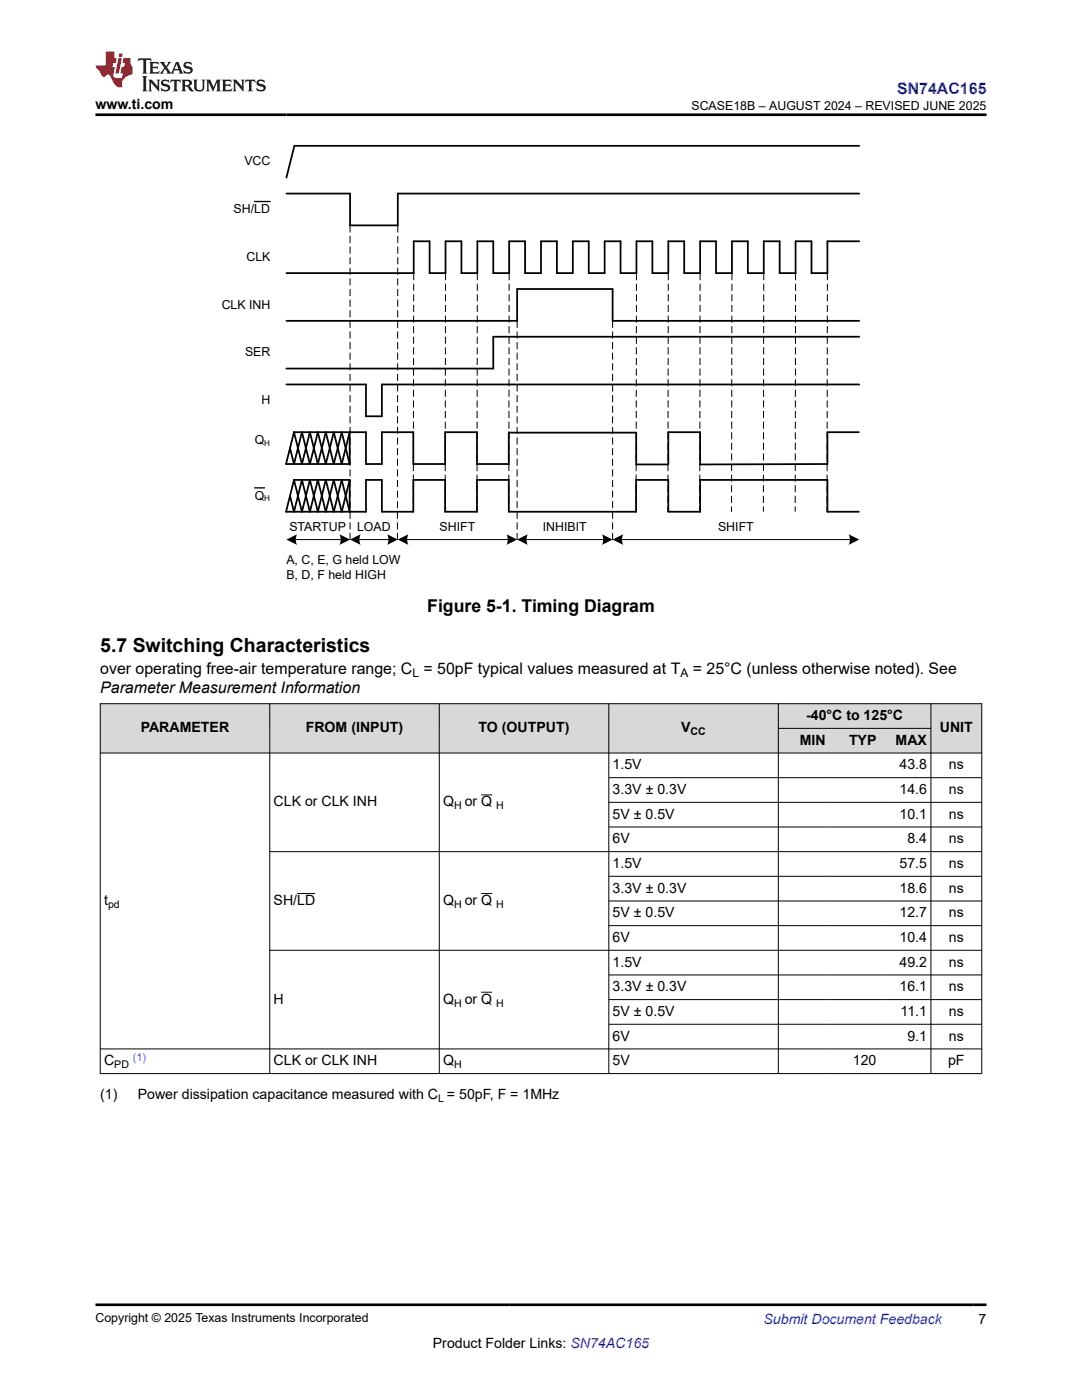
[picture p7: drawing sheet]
<svg xmlns="http://www.w3.org/2000/svg" width="216mm" height="279mm" viewBox="0 0 216 279" stroke-linecap="round" stroke-linejoin="round" font-family="sans-serif">
<g fill="none" stroke="#000" stroke-width=".35">
<path d="M57.2 38.6h12.7v6.4h9.5v-6.4h92.1M171.5 29.1h-112.8l-1.5 6.4M171.5 48.2h-6.4v6.3h-3.2v-6.3h-3.1v6.3h-3.2v-6.3h-3.2v6.3h-3.2v-6.3h-3.1v6.3h-3.2v-6.3h-3.2v6.3h-3.2v-6.3h-3.1v6.3h-3.2v-6.3h-3.2v6.3h-3.2v-6.3h-3.1v6.3h-3.2v-6.3h-3.2v6.3h-3.2v-6.3h-3.1v6.3h-3.2v-6.3h-3.2v6.3h-3.2v-6.3h-3.1v6.3h-3.2v-6.3h-3.2v6.3h-3.2v-6.3h-3.1v6.3h-25.4M57.2 64h46v-6.3h19v6.3h49.3M57.2 76.7h15.8v6.4h3.2v-6.4h95.3M171.5 67.2h-73.1v6.4h-41.2M57.9 89.4l.8 3.2 1.5-6.3 1.6 6.3 1.6-6.3 1.6 6.3 1.6-6.3 1.6 6.3 1.6-6.3v6.3M58.7 86.3h14.3v6.3h3.2v-6.3h6.3v6.3h6.3v-6.3h6.4v6.3h6.3v-6.3M58.7 95.8h11.1M58.7 86.3l1.5 6.3 1.6-6.3 1.6 6.3 1.6-6.3 1.6 6.3 1.6-6.3 1.6 6.3M58.7 86.3l-1.6 6.3h12.7M69.8 95.8v6.3l-1.6-6.3-1.6 6.3-1.6-6.3-1.6 6.3-1.6-6.3-1.6 6.3-1.5-6.3"/>
<path d="M69.8 95.8l-1.6 6.3-1.6-6.3-1.6 6.3-1.6-6.3-1.6 6.3-1.6-6.3-1.5 6.3-.8-3.1M101.5 86.3h25.4v6.4h6.4M133.4 92.6v-6.3h6.3v6.3M139.7 95.8v6.3h-6.3v-6.3h-6.5v6.3h-25.4v-6.3h-6.3v6.3h-6.4v-6.3h-6.3v6.3h-6.3v-6.3h-3.2v6.3h-15.9l1.6-6.3M139.7 95.8h25.4v6.3h6.3M171.4 86.3h-6.3v6.3l-25.5 .1"/>
</g>
<path d="M50.8 40.2h3.1M50.8 97.4h2" fill="none" stroke="#000" stroke-width=".26"/>
<g fill="none" stroke="#000" stroke-width=".2" stroke-dasharray="1.4 .7" stroke-linecap="butt">
<path d="M69.9 45v63.5M79.4 45l-.1 63.5M82.6 54.5l-.1 47.6M88.9 54.5l-.1 47.6M95.3 54.5l-.1 47.6M101.6 54.5l-.1 47.6M127 54.5l-.1 47.6M133.4 54.5l-.1 47.6M139.7 54.5l-.1 47.6M146.1 54.5l-.1 47.6M152.4 54.5l-.1 47.6M158.8 54.5l-.1 47.6"/>
<path d="M165.1 54.5l-.1 47.6M103.2 64v44.5M122.2 64v44.5"/>
</g>
<path d="M59 107.7h9.1M71.7 107.7h5.9M81.2 107.7h20.2M105.1 107.7h15.4M124.1 107.7h45.6" fill="none" stroke="#000" stroke-width=".2"/>
<g fill="#000">
<path d="M57.2 107.7l2.1-1.1a2.31 2.31 0 0 0 0 2.2z" fill-rule="evenodd"/>
<path d="M67.7 106.6l2.1 1.1-2.1 1a2.31 2.31 0 0 0 0-2.1z" fill-rule="evenodd"/>
<path d="M69.9 107.7l2.1-1.1a2.31 2.31 0 0 0 0 2.2z" fill-rule="evenodd"/>
<path d="M77.2 106.6l2.2 1.1-2.1 1a2.31 2.31 0 0 0-.1-2.1z" fill-rule="evenodd"/>
<path d="M79.4 107.7l2.1-1.1a2.31 2.31 0 0 0 0 2.2z" fill-rule="evenodd"/>
<path d="M101.1 106.6l2.1 1.1-2.1 1a2.31 2.31 0 0 0 0-2.1z" fill-rule="evenodd"/>
<path d="M103.2 107.7l2.1-1.1a2.31 2.31 0 0 0 0 2.2z" fill-rule="evenodd"/>
<path d="M120.1 106.6l2.1 1.1-2.1 1a2.31 2.31 0 0 0 0-2.1z" fill-rule="evenodd"/>
<path d="M122.2 107.7l2.1-1.1a2.31 2.31 0 0 0 .1 2.2z" fill-rule="evenodd"/>
<path d="M169.3 106.6l2.1 1.1-2.1 1a2.31 2.31 0 0 0 0-2.1z" fill-rule="evenodd"/>
</g>
<g fill="#d8d8d8">
<path d="M20 140.4h175.9v5h-175.9z" fill-rule="evenodd"/>
<path d="M20.1 140.5h33.7v9.7h-33.7z" fill-rule="evenodd"/>
<path d="M53.9 140.5h33.7v9.7h-33.7z" fill-rule="evenodd"/>
<path d="M87.7 140.5h33.7v9.7h-33.7z" fill-rule="evenodd"/>
<path d="M121.5 140.5h33.7v9.7h-33.7z" fill-rule="evenodd"/>
<path d="M155.4 140.5h30.3v4.8h-30.3z" fill-rule="evenodd"/>
<path d="M185.8 140.5h10v9.7h-10z" fill-rule="evenodd"/>
<path d="M155.4 145.4h10.1v4.8h-10.1z" fill-rule="evenodd"/>
<path d="M165.5 145.4h10.1v4.8h-10.1z" fill-rule="evenodd"/>
<path d="M175.6 145.4h10.1v4.8h-10.1z" fill-rule="evenodd"/>
</g>
<g fill="none" stroke="#000" stroke-width=".2">
<path d="M19.9 140.4h176.1M19.9 150.3h176.1M20 140.4v73.9M53.8 140.4v73.9M87.7 140.4v73.9M96 158.6h2.2M121.5 140.4v73.9M121.5 155.2h74.5M155.3 140.4v73.9M155.3 145.4h30.5M185.8 140.4v73.9M195.9 140.4v73.9"/>
<path d="M53.8 170h142.2M59.3 178.3h3.6M96 178.3h2.2M121.5 160.1h74.5M121.5 165h74.5M121.5 174.9h74.5M121.5 179.8h74.5M53.8 189.7h142.2M96 198h2.2M121.5 184.7h74.5M121.5 194.6h74.5M121.5 199.5h74.5"/>
<path d="M19.9 209.3h176.1M19.9 214.3h176.1M121.5 204.4h74.5"/>
</g>
<path d="M27.7 11.6l-.2 .6 .5-.2h.6v.1v2.2l-.2 .4h1l-.2-.4v-2.2v-.1h.5l.5 .2-.1-.6zM29.8 12.4l.2 .3v1.6l-.2 .4h1.9l.1-.6a1.08 1.08 0 0 1-1.3 .2v-.7h.6l.4 .2v-.7l-.4 .2h-.6v-.5l.2-.2a1 1 0 0 1 1 .3l-.1-.5zM31.8 12.4l1 1.1-1 1.2h.9l-.2-.2 .4-.8 .5 .8-.2 .2h1.6l-.2-.2 .1-.5h1l.1 .5-.1 .2h.9l-.2-.4-.8-1.9h-.5l-1 2.1-.8-1.1 .9-1h-.8l.2 .2-.5 .6-.3-.6 .1-.2zM35.2 12.8l.4 1h-.8zM36.8 12.5a.65 .65 0 0 0-.2 .7 .65 .65 0 0 0 .6 .5l.7 .1 .1 .3a.79 .79 0 0 1-.7 .4 .79 .79 0 0 1-.7-.5l.1 .7 .2-.1a.93 .93 0 0 0 1.1 0 .93 .93 0 0 0 .4-.9 1.46 1.46 0 0 0-1.2-.6l-.1-.3a1.09 1.09 0 0 1 1.2 .2l-.2-.6-.1 .1-.6-.2zM28.4 15.2l.2 .4v2.2l-.2 .4h1l-.2-.4v-2.2l.2-.4zM29.6 15.9l.2 .4v1.5l-.2 .4h.8l-.3-.4v-1.3l1.7 1.8v-2l.2-.4h-.8l.2 .2 .1 1.1-1.2-1.3zM32.3 16a.65 .65 0 0 0-.2 .8 .65 .65 0 0 0 .7 .4l.6 .2 .1 .2a.79 .79 0 0 1-.7 .4 .79 .79 0 0 1-.7-.5l.1 .7 .2-.1a.93 .93 0 0 0 1.1 .1 .93 .93 0 0 0 .4-1 1.46 1.46 0 0 0-1.2-.5l-.1-.4a1.09 1.09 0 0 1 1.2 .2l-.2-.6-.1 .1-.6-.1zM34.1 15.9l-.1 .6a.63 .63 0 0 1 .7-.3l.1 1.6-.3 .4h1l-.2-.4v-1.6a.66 .66 0 0 1 .8 .3l-.1-.6zM36.2 15.9l.2 .4v1.5l-.2 .4h.9l-.2-.2v-.7h.5l.1 .2a.79 .79 0 0 0 1.2 .6l-1-.9a.61 .61 0 0 0 .6-.6 .61 .61 0 0 0-.5-.7zM36.9 16.2h.2a.47 .47 0 0 1 .5 .1 .47 .47 0 0 1 .1 .5l-.2 .1-.6 .1zM38.5 15.9l.2 .2a2.27 2.27 0 0 0 .4 2 1.04 1.04 0 0 0 1.7-.7v-1.3l.2-.2h-.8l.2 .4v1.1a.6 .6 0 0 1-.6 .6 .6 .6 0 0 1-.6-.6v-1.1l.3-.4zM41.1 15.9l.2 .4v1.5l-.2 .4h.7l-.2-.4v-1.4l.9 1.9 .8-1.9v1.4l-.2 .4h1l-.3-.4v-1.5l.3-.4h-.8l-.7 1.5-.7-1.5zM44.3 15.9l.2 .4v1.5l-.2 .4h1.9l.1-.6a1.09 1.09 0 0 1-1.3 .2v-.7h.6l.4 .2v-.6l-.4 .2h-.6v-.6l.2-.1a1.01 1.01 0 0 1 1 .3l-.1-.6zM46.4 15.9l.3 .4v1.5l-.3 .4h.8l-.2-.4v-1.3l1.6 1.8v-2l.2-.4h-.7l.2 .2v1.1l-1.2-1.3zM49 15.9l-.1 .6a.63 .63 0 0 1 .8-.3v1.6l-.3 .4h1l-.2-.4v-1.6a.66 .66 0 0 1 .8 .3l-.1-.6zM51.4 16a.65 .65 0 0 0-.2 .8 .65 .65 0 0 0 .6 .4l.6 .2 .2 .2a.79 .79 0 0 1-.8 .4 .79 .79 0 0 1-.6-.5l.1 .7 .2-.1a.93 .93 0 0 0 1 .1 .93 .93 0 0 0 .5-1 1.46 1.46 0 0 0-1.3-.5l-.1-.4a1.09 1.09 0 0 1 1.3 .2l-.2-.6-.2 .1-.5-.1z" fill="#231f20"/>
<path d="M21.1 10.3v2.7h-2v.4l.9 1a.95 .95 0 0 0 .9 .9 .59 .59 0 0 1 .6-.4 .59 .59 0 0 1 .5 .3l.4 .8a1.59 1.59 0 0 0 2.1 1.4 1.61 1.61 0 0 1 1-2.3l1-.3-.1-1.5a1.59 1.59 0 0 1-.4-1.7h-1.4l-.2 .9h.5l-.1 .9h-.5l-.2 .9v.3l.4 .1-.2 .9h-.6a.73 .73 0 0 1-1.1-.7l.3-1.5h-.5l.2-.9h.5l.2-.9h-.5v-1.3zM23.6 11.6l-.6 3.1h.7l.6-3.1zM23.8 10.7l-.1 .6h.7l.1-.6z" fill="#ed1c24"/>
<path d="M19.1 22.9h177.8M19.1 260.4h177.8" fill="none" stroke="#000" stroke-width=".53"/>
<text font-size="3.9" x="20" y="130.1">5.7 Switching Characteristics</text>
<text font-size="3.5" x="85.2" y="122.1">Figure 5-1. Timing Diagram</text>
<text font-size="3.2" fill="#00f" x="179" y="18.7">SN74AC165</text>
<g font-size="3.2">
<text x="20" y="134.5">over operating free-air temperature range; C = 50pF typical values measured at T</text>
<text x="138.2" y="134.5">= 25°C (unless otherwise noted). See</text>
<text x="20" y="138.3">Parameter Measurement Information</text>
</g>
<g font-size="2.8">
<text x="19.1" y="21.8">www.ti.com</text>
<text x="160.9" y="143.7">-40°C to 125°C</text>
<text x="28.1" y="146.2">PARAMETER</text>
<text x="61" y="146.2">FROM (INPUT)</text>
<text x="95.5" y="146.2">TO (OUTPUT)</text>
<text x="135.9" y="146.2">V</text>
<text x="159.6" y="148.6">MIN</text>
<text x="169.4" y="148.6">TYP</text>
<text x="178.7" y="148.6">MAX</text>
<text x="187.5" y="146.2">UNIT</text>
<text x="122.2" y="153.6">1.5V</text>
<text x="179.5" y="153.6">43.8</text>
<text x="189.3" y="153.6">ns</text>
<text x="54.6" y="160.9">CLK or CLK INH</text>
<text x="88.4" y="160.9">Q</text>
<text x="92.7" y="160.9">or Q</text>
<text x="122.2" y="158.5">3.3V ± 0.3V</text>
<text x="179.5" y="158.5">14.6</text>
<text x="189.3" y="158.5">ns</text>
<text x="122.2" y="163.4">5V ± 0.5V</text>
<text x="179.5" y="163.4">10.1</text>
<text x="189.3" y="163.4">ns</text>
<text x="122.2" y="168.3">6V</text>
<text x="122.2" y="173.2">1.5V</text>
<text x="179.5" y="173.2">57.5</text>
<text x="181.1" y="168.3">8.4</text>
<text x="189.3" y="168.3">ns</text>
<text x="189.3" y="173.2">ns</text>
<text x="122.2" y="178.2">3.3V ± 0.3V</text>
<text x="179.5" y="178.2">18.6</text>
<text x="189.3" y="178.2">ns</text>
<text x="20.8" y="180.6">t</text>
<text x="54.6" y="180.6">SH/LD</text>
<text x="88.4" y="180.6">Q</text>
<text x="92.7" y="180.6">or Q</text>
<text x="122.2" y="183.1">5V ± 0.5V</text>
<text x="179.5" y="183.1">12.7</text>
<text x="189.3" y="183.1">ns</text>
<text x="122.2" y="188">6V</text>
<text x="179.5" y="188">10.4</text>
<text x="189.3" y="188">ns</text>
<text x="122.2" y="192.9">1.5V</text>
<text x="122.2" y="197.8">3.3V ± 0.3V</text>
<text x="179.5" y="192.9">49.2</text>
<text x="179.5" y="197.8">16.1</text>
<text x="189.3" y="192.9">ns</text>
<text x="189.3" y="197.8">ns</text>
<text x="54.6" y="200.3">H</text>
<text x="88.4" y="200.3">Q</text>
<text x="92.7" y="200.3">or Q</text>
<text x="122.2" y="202.8">5V ± 0.5V</text>
<text x="179.7" y="202.8">11.1</text>
<text x="189.3" y="202.8">ns</text>
<text x="122.2" y="207.7">6V</text>
<text x="181.1" y="207.7">9.1</text>
<text x="189.3" y="207.7">ns</text>
<text x="20.8" y="212.6">C</text>
<text x="54.6" y="212.6">CLK or CLK INH</text>
<text x="88.4" y="212.6">Q</text>
<text x="122.2" y="212.6">5V</text>
<text x="170.2" y="212.6">120</text>
<text x="189.2" y="212.6">pF</text>
<text x="20" y="219.4">(1)</text>
<text x="27.5" y="219.4">Power dissipation capacitance measured with C = 50pF, F = 1MHz</text>
<text x="86.4" y="269">Product Folder Links: SN74AC165</text>
<text x="195.3" y="264.2">7</text>
</g>
<text font-size="2.8" fill="#00f" x="152.4" y="264.2">Submit Document Feedback</text>
<g font-size="2.5">
<text x="138" y="21.9">SCASE18B – AUGUST 2024 – REVISED JUNE 2025</text>
<text x="48.8" y="33">VCC</text>
<text x="46.6" y="42.5">SH/LD</text>
<text x="49.2" y="52.1">CLK</text>
<text x="44.2" y="61.6">CLK INH</text>
<text x="48.9" y="71.1">SER</text>
<text x="52.2" y="80.6">H</text>
<text x="50.8" y="88.6">Q</text>
<text x="50.8" y="99.7">Q</text>
<text x="57.7" y="106">STARTUP</text>
<text x="71.3" y="106">LOAD</text>
<text x="87.7" y="106">SHIFT</text>
<text x="108.3" y="106">INHIBIT</text>
<text x="143.3" y="106">SHIFT</text>
<text x="57.1" y="112.5">A, C, E, G held LOW</text>
<text x="57.1" y="115.5">B, D, F held HIGH</text>
<text x="19.1" y="263.9">Copyright © 2025 Texas Instruments Incorporated</text>
</g>
<g font-size="2.4">
<text x="82.3" y="135.2">L</text>
<text x="135.8" y="135.2">A</text>
</g>
<g font-size="2.1">
<text x="137.8" y="146.7">CC</text>
<text x="90.6" y="161.5">H</text>
<text x="99" y="161.5">H</text>
<text x="21.6" y="181.2">pd</text>
<text x="90.6" y="181.2">H</text>
<text x="99" y="181.2">H</text>
<text x="90.6" y="200.9">H</text>
<text x="99" y="200.9">H</text>
<text x="22.8" y="213.2">PD</text>
<text x="90.6" y="213.2">H</text>
<text x="87.4" y="220">L</text>
</g>
<text font-size="2.1" fill="#00f" x="26.5" y="211.7">(1)</text>
<g font-size="1.6">
<text x="52.7" y="88.9">H</text>
<text x="52.7" y="100">H</text>
</g>
</svg>
